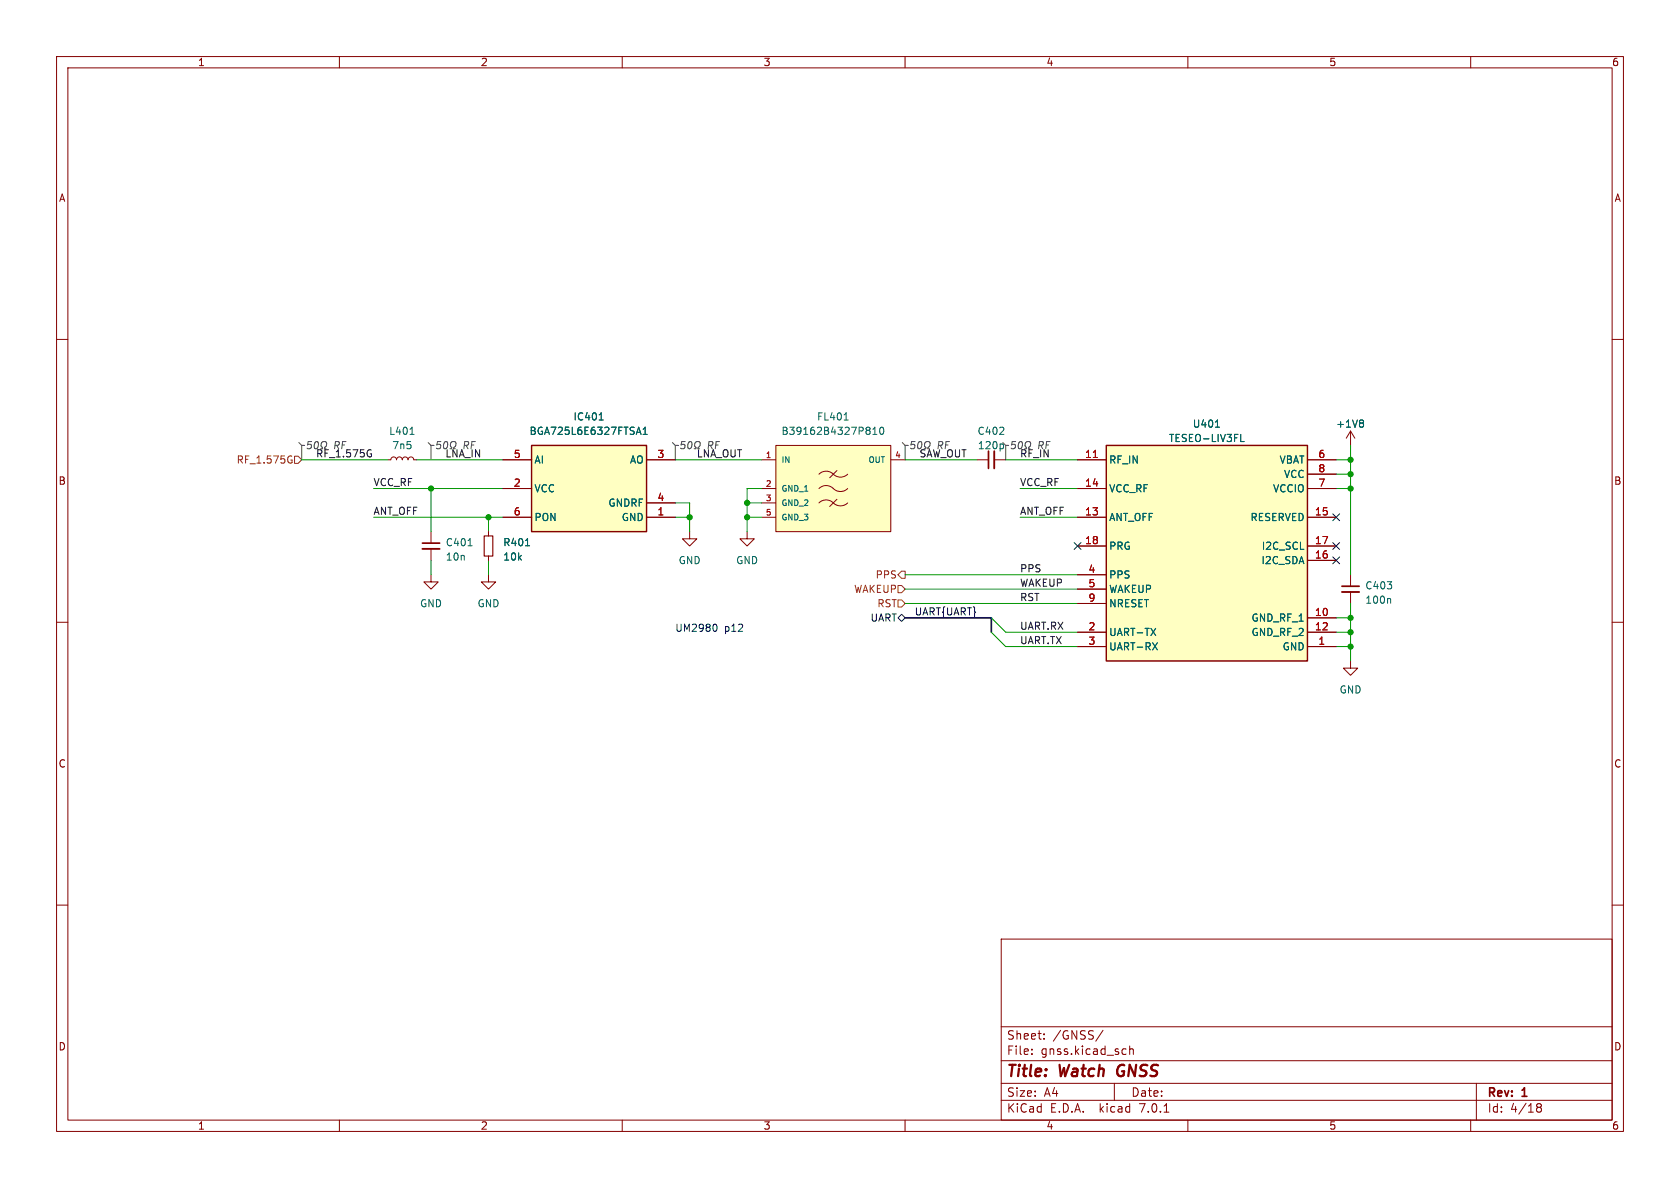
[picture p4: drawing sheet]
<svg xmlns="http://www.w3.org/2000/svg" width="297mm" height="210mm" viewBox="0 0 297 210" stroke-linecap="round" stroke-linejoin="round" font-family="sans-serif">
<g fill="none" stroke="#840000" stroke-width=".18">
<path d="M10 10h277v190h-277zM12 12h273v186h-273zM60 10v2M110 10v2M160 10v2M210 10v2M260 10v2M10 60h2M285 60h2M137.2 78.7h20.3v15.3h-20.3zM238.8 76.2v2.5M238.8 76.2l-.8 1.3"/>
<path d="M238.8 76.2l.7 1.3M68.6 81.3h.5l.1-.4 .4-.1 .4 .1 .1 .4 .2-.4 .3-.1 .4 .1 .1 .4 .2-.4 .3-.1 .4 .1 .1 .4 .2-.4 .4-.1 .3 .1 .2 .4h.5M76.2 94v2M76.2 97v2.1M86.4 94v.7M86.4 98.3v.8M88.9 91.4h5.1M88.9 86.4h5.1M88.9 81.3h5.1M114.3 91.4h5.1M114.3 81.3h5.1M114.3 88.9h5.1"/>
<path d="M121.9 94v1.3h1.3l-1.3 1.2-1.3-1.2h1.3M132.1 94v1.3h1.2l-1.2 1.2-1.3-1.2h1.3M134.6 91.4h2.6M134.6 86.4h2.6M134.6 81.3h2.6M134.6 88.9h2.6M144.8 88.9a1.96 1.96 0 0 1 2.9 .3l.6 .2h.6l1-.5M144.8 86.4a1.96 1.96 0 0 1 2.9 .2l.6 .3h.6l1-.5M144.8 83.8a1.96 1.96 0 0 1 2.9 .3l1 .2 .6-.1 .6-.4M148 88.3l-1.3 1.2M148 83.2l-1.3 1.3M157.5 81.3h2.5"/>
<path d="M172.7 81.3h2.1M175.8 81.3h2M190.5 91.4h5.1M190.5 86.4h5.1M190.5 81.3h5.1M190.5 96.5h5.1M231.1 91.4h5.1M231.1 86.4h5.1M231.1 81.3h5.1M231.1 99.1h5.1M231.1 96.5h5.1M231.1 83.8h5.1"/>
<path d="M10 110h2M76.2 101.6v1.3h1.3l-1.3 1.2-1.3-1.2h1.3M86.4 101.6v1.3h1.2l-1.2 1.2-1.3-1.2h1.3M190.5 114.3h5.1M190.5 111.8h5.1M190.5 101.6h5.1M190.5 104.1h5.1M190.5 106.7h5.1M231.1 114.3h5.1M231.1 109.2h5.1M231.1 111.8h5.1M238.8 116.8v1.3h1.2l-1.2 1.3-1.3-1.3h1.3"/>
<path d="M238.8 101.6v2M238.8 104.6v2.1M285 110h2M10 160h2M285 160h2M177 166h108v32h-108zM60 198v2M110 198v2M160 198v2M177 194.5h108M177 191.5h108M177 187.5h108"/>
<path d="M177 181.5h108M182.4 186.3v.1M182.4 185.5v.1M184.6 183.6v.1M184.6 182.8v.1M195 182.1l-1.3 2M197 191.5v3M198.6 185.4l.5 .1M199.1 186.3l-.5 .1M199.7 185.5l.2-.1 .4 .1 .1 .9M199.7 184.9v1.5M205.8 196.6h.8"/>
<path d="M210 198v2M260 198v2M261 191.5v6.5M271.7 195.6l.2 .1M271.7 195.2l.2-.1 .5 .1 .1 .3-.3 .2M271.9 195.7h.3M271.9 195.7l-.2 .2M272.2 195.7l.3 .3-.1 .5-.2 .1-.5-.1"/>
</g>
<path d="M197.7 188.7a1.38 1.38 0 0 0-.1 1.2" fill="none" stroke="#840000" stroke-width=".4"/>
<path d="M175.8 79.8v3M74.7 97h3M237.2 104.6h3.1" fill="none" stroke="#840000" stroke-width=".33"/>
<path d="M174.8 79.8v3M74.7 96h3M237.2 103.6h3.1" fill="none" stroke="#840000" stroke-width=".3"/>
<g fill="none" stroke="#006464" stroke-width=".18">
<path d="M72.5 76.8h.7M105.9 74.2h.7M112.6 76.4h.6M112.9 75.5l.4 1.3M113.7 76.8h.7M113.7 75.9l.4-.4v1.3M149.2 74.2h.8M154.3 76.8h.7M154.3 75.9l.4-.4v1.3M155.6 75.6l.2-.1a.68 .68 0 0 1 .5 .7 .68 .68 0 0 1-.5 .6l-.2-.1-.1-.4zM177.3 78.5l.1 .2-.1 .6M214.9 75.5h.7"/>
<path d="M219.3 78.1h.7M240.8 74.2l.3 .3-.3 .3 .3 .2v.3l-.3 .2M82.7 96.5h.8M92.9 96.5h.7M203.8 113.6l.8 1.3M204.6 113.6l-.8 1.3M245.7 105.8l.1 .2v.6"/>
</g>
<path d="M85.6 94.7h1.5v3.6h-1.5z" fill="none" stroke="#840000" stroke-width=".2"/>
<g fill="#ffffc2" stroke="#ffffc2" stroke-width=".18">
<path d="M94 78.7h20.3v15.3h-20.3z"/>
<path d="M195.6 78.7h35.5v38.1h-35.5z"/>
<path d="M137.2 78.7h20.3v15.3h-20.3z"/>
</g>
<path d="M94 78.7h20.3v15.3h-20.3zM195.6 78.7h35.5v38.1h-35.5z" fill="none" stroke="#840000" stroke-width=".25"/>
<path d="M193.3 80.9h.7" fill="none" stroke="#a90000" stroke-width=".18"/>
<g fill="none" stroke="#484848" stroke-width=".18">
<path d="M52.8 78.2l.5 .5h.5h-.5v2.6M55.1 78.1h-.6l-.1 .6 .2-.2 .4 .1 .1 .2-.1 .4-.2 .1-.5-.1M55.6 79.1v-.6l.3-.4h.3l.1 .2-.1 .8M56.9 79a.57 .57 0 0 1 0-.8 .57 .57 0 0 1 .8 0v.5l-.2 .3M75.7 78.2l.5 .5h.5h-.5v2.6M78 78.1h-.6l-.2 .6 .2-.2 .4 .1 .1 .2-.1 .4-.2 .1-.5-.1M78.4 79.1v-.6l.4-.4h.2l.1 .2-.1 .8M79.9 79.1a.56 .56 0 0 1-.2-.9 .56 .56 0 0 1 .9 0v.2a.58 .58 0 0 1-.4 .7M118.9 78.2l.5 .5h.5h-.5v2.6M121.1 78.1h-.6l-.1 .6 .2-.2 .4 .1 .1 .2-.1 .4-.2 .1-.5-.1M121.8 78.2l.3-.1a.75 .75 0 0 1-.3 1.2l-.1-.1-.1-.4zM122.9 79a.57 .57 0 0 1 0-.8 .57 .57 0 0 1 .9 0v.5l-.3 .3"/>
<path d="M159.5 78.2l.5 .5h.5h-.5v2.6M161.8 78.1h-.6l-.2 .6 .2-.2 .4 .1 .1 .2-.1 .4-.2 .1-.4-.1M162.2 79.1l.1-.6 .3-.4h.3v.2v.8M163.6 79a.57 .57 0 0 1 0-.8 .57 .57 0 0 1 .8 0v.5l-.2 .3M177.3 78.2l.5 .5h.5h-.5v2.6M179.6 78.1h-.6l-.2 .6 .2-.2 .4 .1 .1 .2-.1 .4-.2 .1-.5-.1M180 79.1v-.6l.4-.4h.2l.1 .2-.1 .8M181.5 79.1a.56 .56 0 0 1-.2-.9 .56 .56 0 0 1 .9 0v.2a.58 .58 0 0 1-.4 .7"/>
</g>
<path d="M51.3 80.6l.3 .1M51.4 81.3h.2v.4l-.3 .2M52.1 80.6h.6l.6 .7-.6 .6h-.6zM158.7 103.5h.7l.6 .6-.6 .7h-.7zM158.7 106h.7l.6 .7-.6 .6h-.7zM159.4 101h.6v1.2h-.6l-.7-.6z" fill="none" stroke="#725600" stroke-width=".18"/>
<path d="M189.9 95.9l1.2 1.2M191.1 95.9l-1.2 1.2M235.6 98.5l1.2 1.2M235.6 90.8l1.2 1.2M235.6 95.9l1.2 1.2M236.8 98.5l-1.2 1.2M236.8 90.8l-1.2 1.2M236.8 95.9l-1.2 1.2M158.7 109.2l.7-.6 .6 .6-.6 .7z" fill="none" stroke="#000084" stroke-width=".18"/>
<path d="M65.5 79.5l.1 .1M65.4 80.2h.3v.5l-.3 .1" fill="none" stroke="#0f0f0f" stroke-width=".18"/>
<path d="M126.6 110.4l.2 .4-.2 .7" fill="none" stroke="#0000c2" stroke-width=".18"/>
<path d="M160 109.2h15.3v2.6" fill="none" stroke="#000084" stroke-width=".3"/>
<g fill="none" stroke="#009600" stroke-width=".18">
<path d="M238.8 78.7v22.9M53.3 81.3h15.3M66 86.4h22.9M66 91.4h22.9M73.7 81.3h15.2M76.2 86.4v7.6M76.2 99.1v2.5M86.4 91.4v2.6M86.4 99.1v2.5M119.4 81.3h15.2M119.4 91.4h2.5M119.4 88.9h2.5v5.1"/>
<path d="M132.1 91.4h2.5M132.1 88.9h2.5M134.6 86.4h-2.5v7.6M160 81.3h12.7M177.8 81.3h12.7M180.3 86.4h10.2M180.3 91.4h10.2M236.2 86.4h2.6M236.2 81.3h2.6M236.2 83.8h2.6M160 106.7h30.5M160 104.1h30.5"/>
<path d="M160 101.6h30.5M175.3 109.2l2.5 2.6h12.7M175.3 111.8l2.5 2.5h12.7M236.2 111.8h2.6M236.2 109.2h2.6M236.2 114.3h2.6M238.8 106.7v10.1"/>
</g>
<g fill="#009600" stroke="#009600" stroke-width=".18">
<circle cx="238.8" cy="109.2" r=".46"/>
<circle cx="238.8" cy="81.3" r=".46"/>
<circle cx="238.8" cy="86.4" r=".46"/>
<circle cx="238.8" cy="83.8" r=".46"/>
<circle cx="238.8" cy="114.3" r=".46"/>
<circle cx="238.8" cy="111.8" r=".46"/>
<circle cx="132.1" cy="88.9" r=".46"/>
<circle cx="132.1" cy="91.4" r=".46"/>
<circle cx="121.9" cy="91.4" r=".46"/>
<circle cx="76.2" cy="86.4" r=".46"/>
<circle cx="86.4" cy="91.4" r=".46"/>
</g>
<g font-size="2.8" fill="#840000">
<text x="178" y="190.8">Title:</text>
<text x="187.4" y="190.8">Watch</text>
<text x="198.2" y="190.8">GNSS</text>
</g>
<g font-size="2.1" fill="#840000">
<text x="178" y="183.9">Sheet:</text>
<text x="186.2" y="183.9">/GNSS/</text>
<text x="178" y="186.6">File:</text>
<text x="184" y="186.6">gnss.kicad_sch</text>
<text x="178" y="196.8">KiCad</text>
<text x="178" y="194">Size:</text>
<text x="184.6" y="194">A4</text>
<text x="185.7" y="196.8">E.D.A.</text>
<text x="194.4" y="196.8">kicad</text>
<text x="200" y="194">Date:</text>
<text x="201.5" y="196.8">7.0.1</text>
<text x="263" y="194.2">Rev:</text>
<text x="263" y="196.8">Id:</text>
<text x="267" y="196.8">4/18</text>
<text x="269.2" y="194.2">1</text>
</g>
<g font-size="1.8" fill="#840000">
<text x="35" y="11.8">1</text>
<text x="85" y="11.8">2</text>
<text x="135" y="11.8">3</text>
<text x="185" y="11.8">4</text>
<text x="235" y="11.8">5</text>
<text x="285" y="11.8">6</text>
<text x="10.4" y="35.8">A</text>
<text x="285.4" y="35.8">A</text>
<text x="10.3" y="85.8">B</text>
<text x="285.3" y="85.8">B</text>
<text x="10.3" y="135.8">C</text>
<text x="285.3" y="135.8">C</text>
<text x="10.3" y="185.8">D</text>
<text x="285.3" y="185.8">D</text>
<text x="35" y="199.8">1</text>
<text x="85" y="199.8">2</text>
<text x="135" y="199.8">3</text>
<text x="185" y="199.8">4</text>
<text x="235" y="199.8">5</text>
<text x="285" y="199.8">6</text>
</g>
<g font-size="1.8" fill="#006464">
<text x="68.7" y="77">L401</text>
<text x="93.6" y="77">BGA725L6E6327FTSA1</text>
<text x="101.3" y="74.5">IC401</text>
<text x="138.1" y="77">B39162B4327P810</text>
<text x="144.4" y="74.5">FL401</text>
<text x="172.8" y="77">C402</text>
<text x="210.8" y="75.8">U401</text>
<text x="236.2" y="75.8">+1V8</text>
<text x="69.3" y="79.6">7n5</text>
<text x="94.5" y="82.1">AI</text>
<text x="111.2" y="82.1">AO</text>
<text x="172.8" y="79.6">120p</text>
<text x="196.1" y="82.1">RF_IN</text>
<text x="206.6" y="78.3">TESEO-LIV3FL</text>
<text x="226.1" y="82.1">VBAT</text>
<text x="94.5" y="87.2">VCC</text>
<text x="107.4" y="89.7">GNDRF</text>
<text x="196.1" y="87.2">VCC_RF</text>
<text x="224.9" y="87.2">VCCIO</text>
<text x="226.9" y="84.6">VCC</text>
<text x="94.5" y="92.3">PON</text>
<text x="109.8" y="92.3">GND</text>
<text x="196.1" y="92.3">ANT_OFF</text>
<text x="220.9" y="92.3">RESERVED</text>
<text x="78.7" y="96.7">C401</text>
<text x="78.7" y="99.3">10n</text>
<text x="88.9" y="96.7">R401</text>
<text x="88.9" y="99.3">10k</text>
<text x="119.9" y="99.9">GND</text>
<text x="130.1" y="99.9">GND</text>
<text x="196.1" y="97.3">PRG</text>
<text x="222.9" y="99.9">I2C_SDA</text>
<text x="222.9" y="97.3">I2C_SCL</text>
<text x="74.2" y="107.5">GND</text>
<text x="84.4" y="107.5">GND</text>
<text x="196.1" y="102.4">PPS</text>
<text x="196.1" y="105">WAKEUP</text>
<text x="196.1" y="107.5">NRESET</text>
<text x="241.3" y="104.3">C403</text>
<text x="241.3" y="106.9">100n</text>
<text x="196.1" y="112.6">UART-TX</text>
<text x="221.1" y="110">GND_RF_1</text>
<text x="221.1" y="112.6">GND_RF_2</text>
<text x="196.1" y="115.1">UART-RX</text>
<text x="226.6" y="115.1">GND</text>
<text x="236.8" y="122.7">GND</text>
</g>
<g font-size="1.8" fill="#725600">
<text x="41.7" y="82.1">RF_1.575G</text>
<text x="150.9" y="105">WAKEUP</text>
<text x="154.7" y="102.4">PPS</text>
<text x="155" y="107.5">RST</text>
</g>
<g font-size="1.8" fill="#0f0f0f">
<text x="55.9" y="80.9">RF_1.575G</text>
<text x="59" y="79.6">RF</text>
<text x="78.7" y="80.9">LNA_IN</text>
<text x="123.2" y="80.9">LNA_OUT</text>
<text x="125" y="79.6">RF</text>
<text x="162.6" y="80.9">SAW_OUT</text>
<text x="165.7" y="79.6">RF</text>
<text x="180.3" y="80.9">RF_IN</text>
<text x="66" y="86">VCC_RF</text>
<text x="180.3" y="86">VCC_RF</text>
<text x="66" y="91.1">ANT_OFF</text>
<text x="180.3" y="91.1">ANT_OFF</text>
<text x="180.3" y="101.3">PPS</text>
<text x="180.3" y="106.3">RST</text>
<text x="180.3" y="103.8">WAKEUP</text>
<text x="180.3" y="111.4">UART.RX</text>
<text x="180.3" y="114">UART.TX</text>
</g>
<g font-size="1.8" fill="#484848">
<text x="81.8" y="79.6">RF</text>
<text x="183.4" y="79.6">RF</text>
</g>
<g font-size="1.8" fill="#a90000">
<text x="90.8" y="81">5</text>
<text x="116.2" y="81">3</text>
<text x="191.8" y="81">11</text>
<text x="233" y="81">6</text>
<text x="233" y="83.6">8</text>
<text x="90.8" y="86.1">2</text>
<text x="116.2" y="88.6">4</text>
<text x="191.8" y="86.1">14</text>
<text x="233" y="86.1">7</text>
<text x="90.8" y="91.2">6</text>
<text x="116.2" y="91.2">1</text>
<text x="191.8" y="91.2">13</text>
<text x="232.4" y="91.2">15</text>
<text x="191.8" y="96.3">18</text>
<text x="192.4" y="101.3">4</text>
<text x="232.4" y="98.8">16</text>
<text x="232.4" y="96.3">17</text>
<text x="192.4" y="103.9">5</text>
<text x="192.4" y="106.4">9</text>
<text x="192.4" y="111.5">2</text>
<text x="232.4" y="109">10</text>
<text x="232.4" y="111.5">12</text>
<text x="192.4" y="114">3</text>
<text x="233" y="114">1</text>
</g>
<g font-size="1.8" fill="#0000c2">
<text x="119.4" y="111.8">UM2980</text>
<text x="128.1" y="111.8">p12</text>
</g>
<g font-size="1.8" fill="#000084">
<text x="153.8" y="110">UART</text>
<text x="161.6" y="108.9">UART{UART}</text>
</g>
<g font-size="1.4" fill="#a90000">
<text x="135.3" y="81">1</text>
<text x="158.2" y="81">4</text>
<text x="135.3" y="86.1">2</text>
<text x="135.3" y="88.6">3</text>
<text x="135.3" y="91.2">5</text>
</g>
<g font-size="1.4" fill="#006464">
<text x="138.2" y="82">IN</text>
<text x="153.4" y="82">OUT</text>
<text x="138.2" y="87.1">GND_1</text>
<text x="138.2" y="89.6">GND_2</text>
<text x="138.2" y="92.1">GND_3</text>
</g>
</svg>
